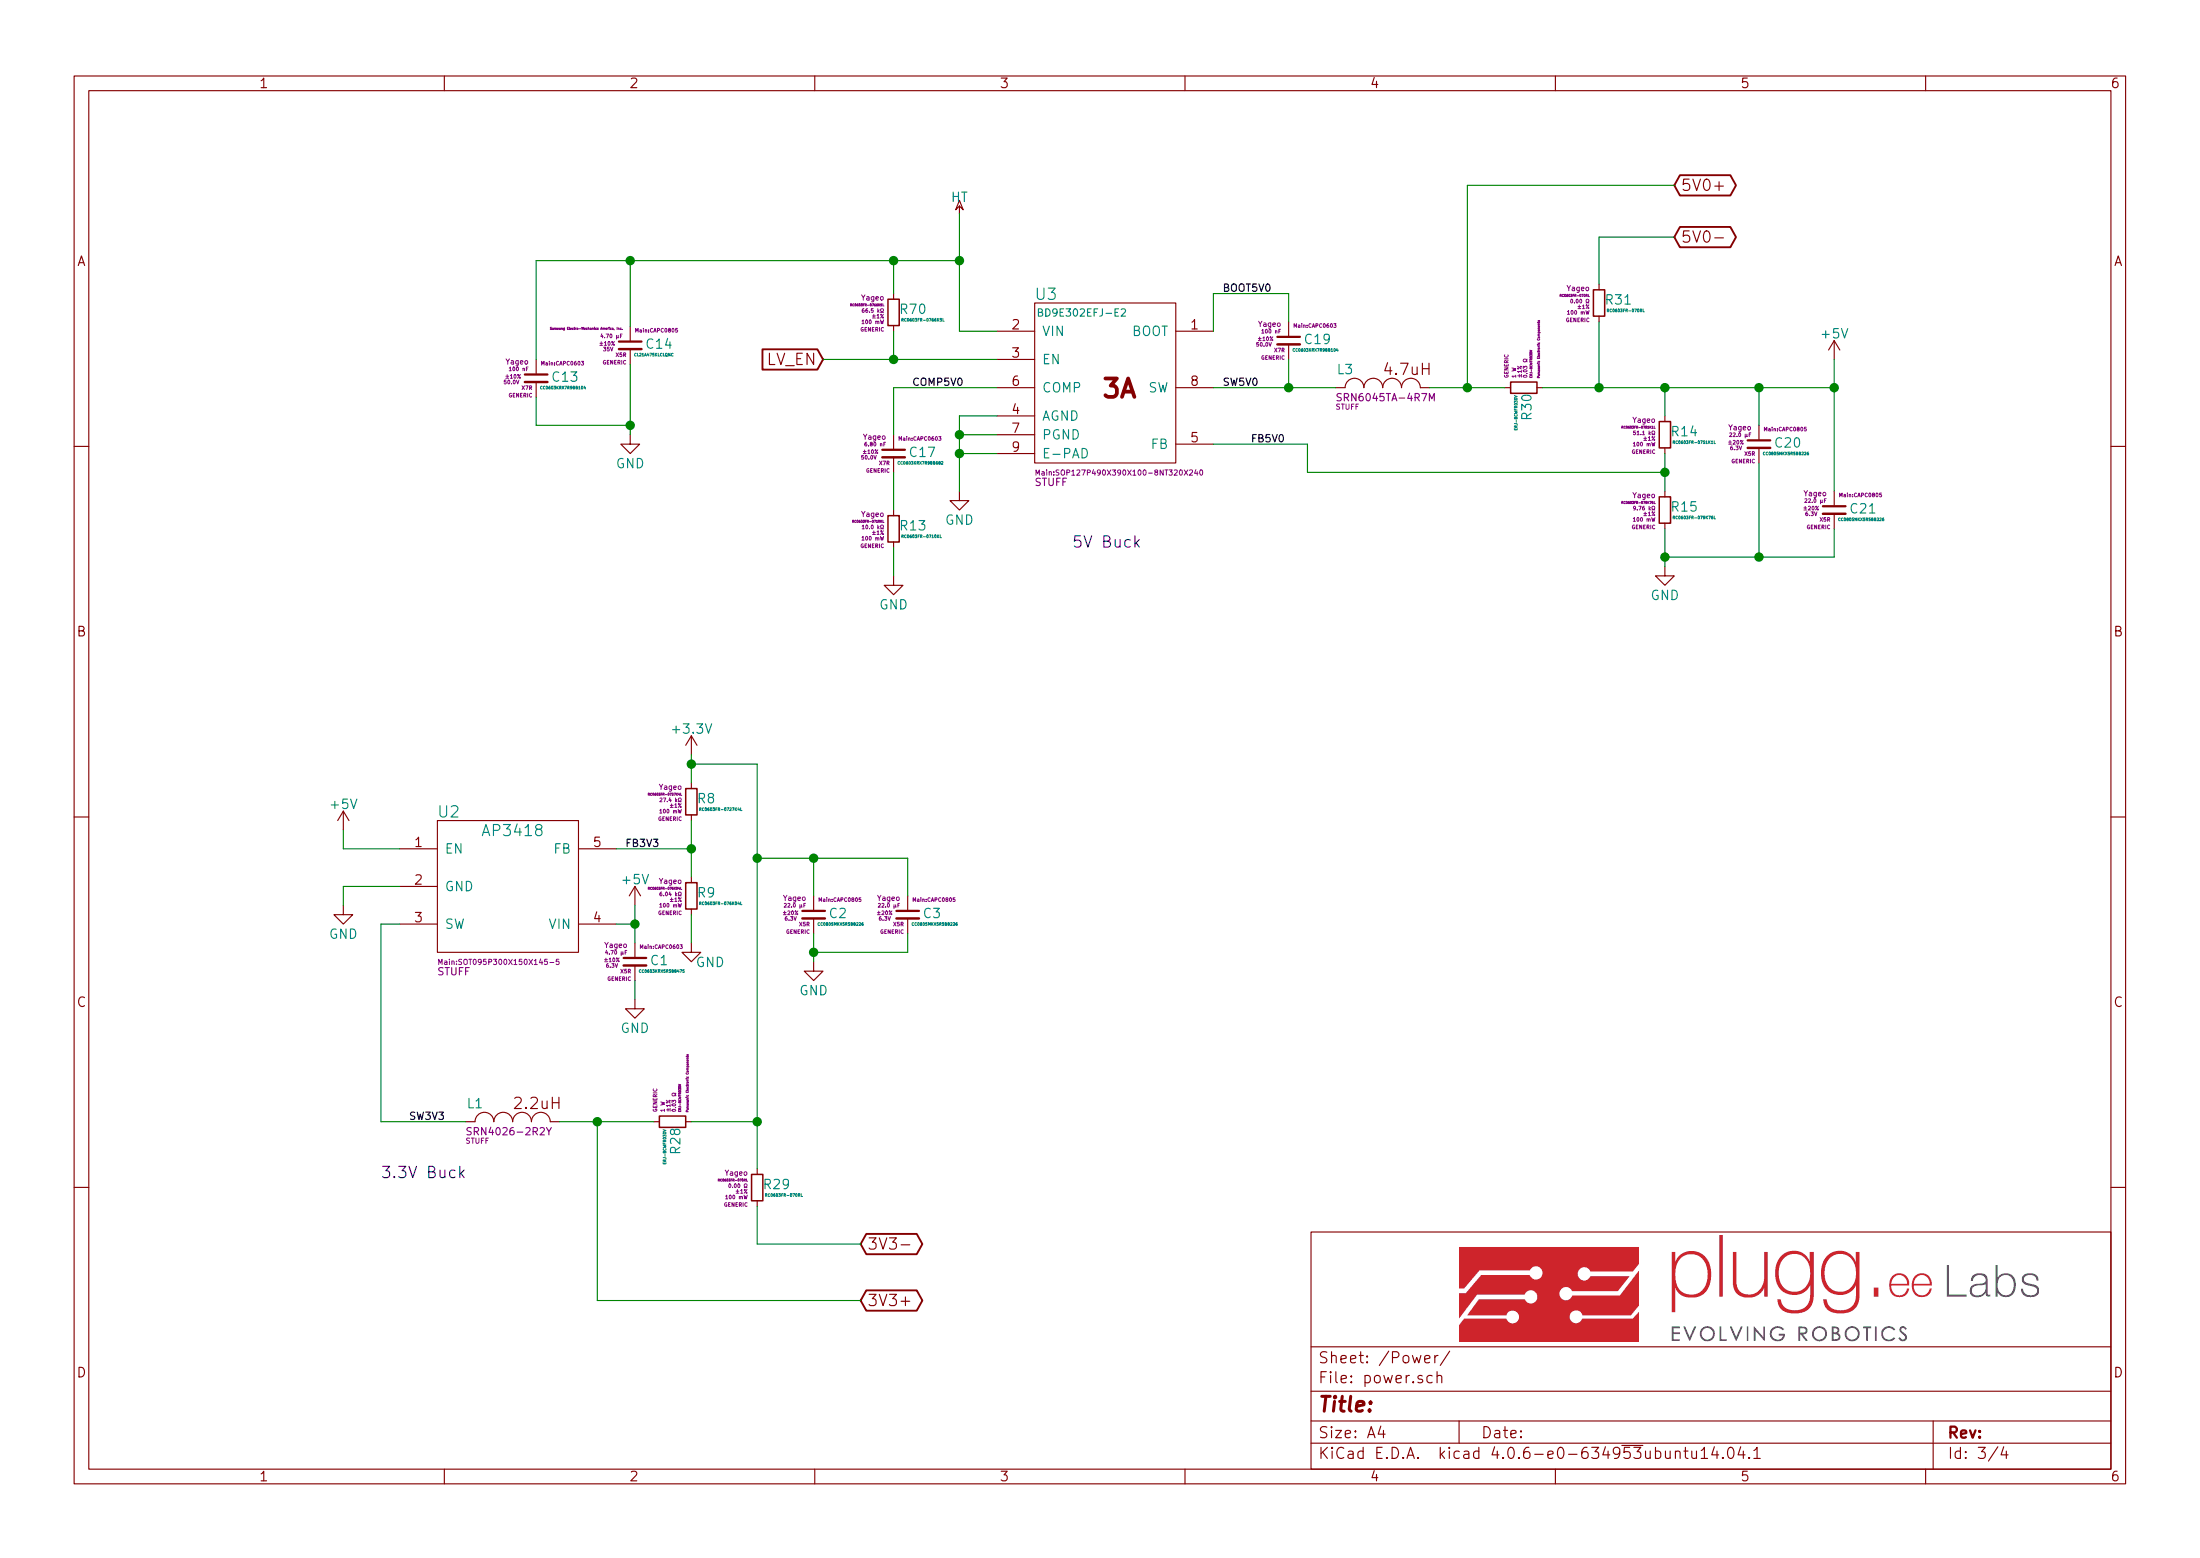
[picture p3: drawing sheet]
EESchema Schematic File Version 2
LIBS:power
LIBS:device
LIBS:analog
LIBS:connect
LIBS:microcontroller
LIBS:systems
LIBS:RoboPlatform
LIBS:inductors
LIBS:electromechanical
LIBS:devices
LIBS:datastorage
LIBS:mem
LIBS:cap_smd
LIBS:res_smd
LIBS:cap_smd_extra
LIBS:res_smd_extra
LIBS:R1000AX-cache
EELAYER 25 0
EELAYER END
$Descr A4 11693 8268
encoding utf-8
Sheet 3 4
Title ""
Date ""
Rev ""
Comp ""
Comment1 ""
Comment2 ""
Comment3 ""
Comment4 ""
$EndDescr
$Comp
L AP3418 U2
U 1 1
P 2725 4700
F 0 "U2" H 2325 5100 60  0000 L CNN
F 1 "AP3418" H 2725 5000 59  0000 C CNN
F 2 "Main:SOT095P300X150X145-5" H 2325 4300 28  0000 L CNN
F 3 "" H 2525 5150 60  0000 C CNN
F 4 "Diodes Incorporated" H 2325 5300 60  0001 L CNN "Manufacturer"
F 5 "AP3418KTR-G1" H 2325 5200 60  0001 L CNN "MPN"
F 6 "STUFF" H 2325 4250 39  0000 L CNN "SKU"
	1    2725 4700
	1    0    0    -1  
$EndComp
$Comp
L +5V #PWR142
U 1 1
P 1825 4400
F 0 "#PWR142" H 1825 4250 50  0001 C CNN
F 1 "+5V" H 1825 4540 50  0000 C CNN
F 2 "" H 1825 4400 50  0000 C CNN
F 3 "" H 1825 4400 50  0000 C CNN
	1    1825 4400
	1    0    0    -1  
$EndComp
$Comp
L +5V #PWR145
U 1 1
P 3375 4800
F 0 "#PWR145" H 3375 4650 50  0001 C CNN
F 1 "+5V" H 3375 4940 50  0000 C CNN
F 2 "" H 3375 4800 50  0000 C CNN
F 3 "" H 3375 4800 50  0000 C CNN
	1    3375 4800
	1    0    0    -1  
$EndComp
$Comp
L GND #PWR143
U 1 1
P 1825 4800
F 0 "#PWR143" H 1825 4550 50  0001 C CNN
F 1 "GND" H 1825 4650 50  0000 C CNN
F 2 "" H 1825 4800 50  0000 C CNN
F 3 "" H 1825 4800 50  0000 C CNN
	1    1825 4800
	1    0    0    -1  
$EndComp
$Comp
L +3.3V #PWR147
U 1 1
P 3675 4000
F 0 "#PWR147" H 3675 3850 50  0001 C CNN
F 1 "+3.3V" H 3675 4140 50  0000 C CNN
F 2 "" H 3675 4000 50  0000 C CNN
F 3 "" H 3675 4000 50  0000 C CNN
	1    3675 4000
	1    0    0    -1  
$EndComp
$Comp
L GND #PWR148
U 1 1
P 3675 5000
F 0 "#PWR148" H 3675 4750 50  0001 C CNN
F 1 "GND" H 3775 4900 50  0000 C CNN
F 2 "" H 3675 5000 50  0000 C CNN
F 3 "" H 3675 5000 50  0000 C CNN
	1    3675 5000
	1    0    0    -1  
$EndComp
$Comp
L GND #PWR149
U 1 1
P 4325 5100
F 0 "#PWR149" H 4325 4850 50  0001 C CNN
F 1 "GND" H 4325 4950 50  0000 C CNN
F 2 "" H 4325 5100 50  0000 C CNN
F 3 "" H 4325 5100 50  0000 C CNN
	1    4325 5100
	1    0    0    -1  
$EndComp
$Comp
L GND #PWR146
U 1 1
P 3375 5300
F 0 "#PWR146" H 3375 5050 50  0001 C CNN
F 1 "GND" H 3375 5150 50  0000 C CNN
F 2 "" H 3375 5300 50  0000 C CNN
F 3 "" H 3375 5300 50  0000 C CNN
	1    3375 5300
	1    0    0    -1  
$EndComp
$Comp
L INDUCTOR_SRN4026-2R2Y L1
U 1 1
P 2725 5950
F 0 "L1" H 2525 6050 50  0000 C CNN
F 1 "INDUCTOR_SRN4026-2R2Y" H 2975 6150 50  0001 C CNN
F 2 "Main:INDP400400X250" H 2475 5800 50  0001 L CNN
F 3 "" H 2725 6050 50  0000 C CNN
F 4 "Bourns Inc." H 2475 6250 60  0001 L CNN "Manufacturer"
F 5 "SRN4026-2R2Y" H 2475 5900 39  0000 L CNN "MPN"
F 6 "STUFF" H 2475 5850 28  0000 L CNN "SKU"
	1    2725 5950
	1    0    0    -1  
$EndComp
Text Label 3325 4500 0    39   ~ 0
FB3V3
Text Label 2175 5950 0    39   ~ 0
SW3V3
$Comp
L BD9E302EFJ-E2 U3
U 1 1
P 5900 2050
F 0 "U3" H 5500 2550 60  0000 L CNN
F 1 "BD9E302EFJ-E2" H 5750 2450 39  0000 C CNN
F 2 "Main:SOP127P490X390X100-8NT320X240" H 5500 1600 28  0000 L CNN
F 3 "" H 5700 2500 60  0000 C CNN
F 4 "Rohm Semiconductor" H 5500 2750 60  0001 L CNN "Manufacturer"
F 5 "BD9E302EFJ-E2" H 5500 2650 60  0001 L CNN "MPN"
F 6 "STUFF" H 5500 1550 39  0000 L CNN "SKU"
	1    5900 2050
	1    0    0    -1  
$EndComp
Text Notes 2025 6250 0    60   ~ 0
3.3V Buck
$Comp
L GND #PWR152
U 1 1
P 5100 2600
F 0 "#PWR152" H 5100 2350 50  0001 C CNN
F 1 "GND" H 5100 2450 50  0000 C CNN
F 2 "" H 5100 2600 50  0000 C CNN
F 3 "" H 5100 2600 50  0000 C CNN
	1    5100 2600
	1    0    0    -1  
$EndComp
$Comp
L INDUCTOR_SRN6045TA-4R7M L3
U 1 1
P 7350 2050
F 0 "L3" H 7150 2150 50  0000 C CNN
F 1 "INDUCTOR_SRN6045TA-4R7M" H 7100 2250 50  0001 L CNN
F 2 "Main:INDP600600X420" H 7100 1900 50  0001 L CNN
F 3 "" H 7350 2150 50  0000 C CNN
F 4 "Bourns Inc." H 7100 2350 60  0001 L CNN "Manufacturer"
F 5 "SRN6045TA-4R7M" H 7100 2000 39  0000 L CNN "MPN"
F 6 "STUFF" H 7100 1950 28  0000 L CNN "SKU"
	1    7350 2050
	1    0    0    -1  
$EndComp
$Comp
L GND #PWR153
U 1 1
P 8850 3000
F 0 "#PWR153" H 8850 2750 50  0001 C CNN
F 1 "GND" H 8850 2850 50  0000 C CNN
F 2 "" H 8850 3000 50  0000 C CNN
F 3 "" H 8850 3000 50  0000 C CNN
	1    8850 3000
	1    0    0    -1  
$EndComp
Text Label 6650 2350 0    39   ~ 0
FB5V0
Text Label 6500 1550 0    39   ~ 0
BOOT5V0
$Comp
L GND #PWR144
U 1 1
P 3350 2300
F 0 "#PWR144" H 3350 2050 50  0001 C CNN
F 1 "GND" H 3350 2150 50  0000 C CNN
F 2 "" H 3350 2300 50  0000 C CNN
F 3 "" H 3350 2300 50  0000 C CNN
	1    3350 2300
	1    0    0    -1  
$EndComp
$Comp
L GND #PWR150
U 1 1
P 4750 3050
F 0 "#PWR150" H 4750 2800 50  0001 C CNN
F 1 "GND" H 4750 2900 50  0000 C CNN
F 2 "" H 4750 3050 50  0000 C CNN
F 3 "" H 4750 3050 50  0000 C CNN
	1    4750 3050
	1    0    0    -1  
$EndComp
Text Label 4850 2050 0    39   ~ 0
COMP5V0
Text Notes 5700 2900 0    60   ~ 0
5V Buck
$Comp
L +5V #PWR154
U 1 1
P 9750 1900
F 0 "#PWR154" H 9750 1750 50  0001 C CNN
F 1 "+5V" H 9750 2040 50  0000 C CNN
F 2 "" H 9750 1900 50  0000 C CNN
F 3 "" H 9750 1900 50  0000 C CNN
	1    9750 1900
	1    0    0    -1  
$EndComp
Text Label 6500 2050 0    39   ~ 0
SW5V0
Text GLabel 4575 6900 2    60   BiDi ~ 0
3V3+
Text GLabel 4575 6600 2    60   BiDi ~ 0
3V3-
Text GLabel 8900 975  2    60   BiDi ~ 0
5V0+
Text GLabel 8900 1250 2    60   BiDi ~ 0
5V0-
Text GLabel 4375 1900 0    60   Input ~ 0
LV_EN
$Comp
L RC0603FR-076K04L R9
U 1 1
P 3675 4750
F 0 "R9" H 3705 4770 50  0000 L CNN
F 1 "RC0603FR-076K04L" H 3715 4710 15  0000 L CNN
F 2 "Main:RESC0603" H 3775 4675 10  0001 C CNN
F 3 "" H 3705 4770 50  0000 C CNN
F 4 "Yageo" H 3625 4830 28  0000 R CNN "Manufacturer"
F 5 "RC0603FR-076K04L" H 3625 4790 12  0000 R CNN "MPN"
F 6 "GENERIC" H 3625 4660 20  0000 R CNN "SKU"
F 7 "6.04 kΩ" H 3625 4760 20  0000 R CNN "Res"
F 8 "±1%" H 3625 4730 20  0000 R CNN "Tol"
F 9 "100 mW" H 3625 4700 20  0000 R CNN "Pwr"
	1    3675 4750
	1    0    0    -1  
$EndComp
$Comp
L RC0603FR-0727K4L R8
U 1 1
P 3675 4250
F 0 "R8" H 3705 4270 50  0000 L CNN
F 1 "RC0603FR-0727K4L" H 3715 4210 15  0000 L CNN
F 2 "Main:RESC0603" H 3775 4175 10  0001 C CNN
F 3 "" H 3705 4270 50  0000 C CNN
F 4 "Yageo" H 3625 4330 28  0000 R CNN "Manufacturer"
F 5 "RC0603FR-0727K4L" H 3625 4290 12  0000 R CNN "MPN"
F 6 "GENERIC" H 3625 4160 20  0000 R CNN "SKU"
F 7 "27.4 kΩ" H 3625 4260 20  0000 R CNN "Res"
F 8 "±1%" H 3625 4230 20  0000 R CNN "Tol"
F 9 "100 mW" H 3625 4200 20  0000 R CNN "Pwr"
	1    3675 4250
	1    0    0    -1  
$EndComp
$Comp
L RC0603FR-070RL R29
U 1 1
P 4025 6300
F 0 "R29" H 4055 6320 50  0000 L CNN
F 1 "RC0603FR-070RL" H 4065 6260 15  0000 L CNN
F 2 "Main:RESC0603" H 4125 6225 10  0001 C CNN
F 3 "" H 4055 6320 50  0000 C CNN
F 4 "Yageo" H 3975 6380 28  0000 R CNN "Manufacturer"
F 5 "RC0603FR-070RL" H 3975 6340 12  0000 R CNN "MPN"
F 6 "GENERIC" H 3975 6210 20  0000 R CNN "SKU"
F 7 "0.00 Ω" H 3975 6310 20  0000 R CNN "Res"
F 8 "±1%" H 3975 6280 20  0000 R CNN "Tol"
F 9 "100 mW" H 3975 6250 20  0000 R CNN "Pwr"
	1    4025 6300
	1    0    0    -1  
$EndComp
$Comp
L CC0805MKX5R5BB226 C2
U 1 1
P 4325 4850
F 0 "C2" H 4405 4860 50  0000 L CNN
F 1 "CC0805MKX5R5BB226" H 4345 4800 15  0000 L CNN
F 2 "Main:CAPC0805" H 4465 4930 20  0000 C CNN
F 3 "" H 4355 4870 50  0000 C CNN
F 4 "Yageo" H 4285 4940 28  0000 R CNN "Manufacturer"
F 5 "CC0805MKX5R5BB226" H 4545 4770 12  0001 R CNN "MPN"
F 6 "GENERIC" H 4305 4760 20  0000 R CNN "SKU"
F 7 "22.0 µF" H 4285 4900 20  0000 R CNN "C"
F 8 "±20%" H 4245 4860 20  0000 R CNN "Tol"
F 9 "6.3V" H 4235 4830 20  0000 R CNN "Vmax"
F 10 "X5R" H 4305 4800 20  0000 R CNN "Type"
	1    4325 4850
	1    0    0    -1  
$EndComp
$Comp
L CC0805MKX5R5BB226 C3
U 1 1
P 4825 4850
F 0 "C3" H 4905 4860 50  0000 L CNN
F 1 "CC0805MKX5R5BB226" H 4845 4800 15  0000 L CNN
F 2 "Main:CAPC0805" H 4965 4930 20  0000 C CNN
F 3 "" H 4855 4870 50  0000 C CNN
F 4 "Yageo" H 4785 4940 28  0000 R CNN "Manufacturer"
F 5 "CC0805MKX5R5BB226" H 5045 4770 12  0001 R CNN "MPN"
F 6 "GENERIC" H 4805 4760 20  0000 R CNN "SKU"
F 7 "22.0 µF" H 4785 4900 20  0000 R CNN "C"
F 8 "±20%" H 4745 4860 20  0000 R CNN "Tol"
F 9 "6.3V" H 4735 4830 20  0000 R CNN "Vmax"
F 10 "X5R" H 4805 4800 20  0000 R CNN "Type"
	1    4825 4850
	1    0    0    -1  
$EndComp
$Comp
L CC0603KRX5R5BB475 C1
U 1 1
P 3375 5100
F 0 "C1" H 3455 5110 50  0000 L CNN
F 1 "CC0603KRX5R5BB475" H 3395 5050 15  0000 L CNN
F 2 "Main:CAPC0603" H 3515 5180 20  0000 C CNN
F 3 "" H 3405 5120 50  0000 C CNN
F 4 "Yageo" H 3335 5190 28  0000 R CNN "Manufacturer"
F 5 "CC0603KRX5R5BB475" H 3595 5020 12  0001 R CNN "MPN"
F 6 "GENERIC" H 3355 5010 20  0000 R CNN "SKU"
F 7 "4.70 µF" H 3335 5150 20  0000 R CNN "C"
F 8 "±10%" H 3295 5110 20  0000 R CNN "Tol"
F 9 "6.3V" H 3285 5080 20  0000 R CNN "Vmax"
F 10 "X5R" H 3355 5050 20  0000 R CNN "Type"
	1    3375 5100
	1    0    0    -1  
$EndComp
$Comp
L CC0603KRX7R9BB104 C13
U 1 1
P 2850 2000
F 0 "C13" H 2930 2010 50  0000 L CNN
F 1 "CC0603KRX7R9BB104" H 2870 1950 15  0000 L CNN
F 2 "Main:CAPC0603" H 2990 2080 20  0000 C CNN
F 3 "" H 2880 2020 50  0000 C CNN
F 4 "Yageo" H 2810 2090 28  0000 R CNN "Manufacturer"
F 5 "CC0603KRX7R9BB104" H 3070 1920 12  0001 R CNN "MPN"
F 6 "GENERIC" H 2830 1910 20  0000 R CNN "SKU"
F 7 "100 nF" H 2810 2050 20  0000 R CNN "C"
F 8 "±10%" H 2770 2010 20  0000 R CNN "Tol"
F 9 "50.0V" H 2760 1980 20  0000 R CNN "Vmax"
F 10 "X7R" H 2830 1950 20  0000 R CNN "Type"
	1    2850 2000
	1    0    0    -1  
$EndComp
$Comp
L CC0603KRX7R9BB682 C17
U 1 1
P 4750 2400
F 0 "C17" H 4830 2410 50  0000 L CNN
F 1 "CC0603KRX7R9BB682" H 4770 2350 15  0000 L CNN
F 2 "Main:CAPC0603" H 4890 2480 20  0000 C CNN
F 3 "" H 4780 2420 50  0000 C CNN
F 4 "Yageo" H 4710 2490 28  0000 R CNN "Manufacturer"
F 5 "CC0603KRX7R9BB682" H 4970 2320 12  0001 R CNN "MPN"
F 6 "GENERIC" H 4730 2310 20  0000 R CNN "SKU"
F 7 "6.80 nF" H 4710 2450 20  0000 R CNN "C"
F 8 "±10%" H 4670 2410 20  0000 R CNN "Tol"
F 9 "50.0V" H 4660 2380 20  0000 R CNN "Vmax"
F 10 "X7R" H 4730 2350 20  0000 R CNN "Type"
	1    4750 2400
	1    0    0    -1  
$EndComp
$Comp
L RC0603FR-0710KL R13
U 1 1
P 4750 2800
F 0 "R13" H 4780 2820 50  0000 L CNN
F 1 "RC0603FR-0710KL" H 4790 2760 15  0000 L CNN
F 2 "Main:RESC0603" H 4850 2725 10  0001 C CNN
F 3 "" H 4780 2820 50  0000 C CNN
F 4 "Yageo" H 4700 2880 28  0000 R CNN "Manufacturer"
F 5 "RC0603FR-0710KL" H 4700 2840 12  0000 R CNN "MPN"
F 6 "GENERIC" H 4700 2710 20  0000 R CNN "SKU"
F 7 "10.0 kΩ" H 4700 2810 20  0000 R CNN "Res"
F 8 "±1%" H 4700 2780 20  0000 R CNN "Tol"
F 9 "100 mW" H 4700 2750 20  0000 R CNN "Pwr"
	1    4750 2800
	1    0    0    -1  
$EndComp
$Comp
L CC0603KRX7R9BB104 C19
U 1 1
P 6850 1800
F 0 "C19" H 6930 1810 50  0000 L CNN
F 1 "CC0603KRX7R9BB104" H 6870 1750 15  0000 L CNN
F 2 "Main:CAPC0603" H 6990 1880 20  0000 C CNN
F 3 "" H 6880 1820 50  0000 C CNN
F 4 "Yageo" H 6810 1890 28  0000 R CNN "Manufacturer"
F 5 "CC0603KRX7R9BB104" H 7070 1720 12  0001 R CNN "MPN"
F 6 "GENERIC" H 6830 1710 20  0000 R CNN "SKU"
F 7 "100 nF" H 6810 1850 20  0000 R CNN "C"
F 8 "±10%" H 6770 1810 20  0000 R CNN "Tol"
F 9 "50.0V" H 6760 1780 20  0000 R CNN "Vmax"
F 10 "X7R" H 6830 1750 20  0000 R CNN "Type"
	1    6850 1800
	1    0    0    -1  
$EndComp
$Comp
L CL21A475KLCLQNC C14
U 1 1
P 3350 1825
F 0 "C14" H 3430 1835 50  0000 L CNN
F 1 "CL21A475KLCLQNC" H 3370 1775 15  0000 L CNN
F 2 "Main:CAPC0805" H 3490 1905 20  0000 C CNN
F 3 "" H 3380 1845 50  0000 C CNN
F 4 "Samsung Electro-Mechanics America, Inc." H 3310 1915 12  0000 R CNN "Manufacturer"
F 5 "CL21A475KLCLQNC" H 3570 1745 12  0001 R CNN "MPN"
F 6 "GENERIC" H 3330 1735 20  0000 R CNN "SKU"
F 7 "4.70 µF" H 3310 1875 20  0000 R CNN "C"
F 8 "±10%" H 3270 1835 20  0000 R CNN "Tol"
F 9 "35V" H 3260 1805 20  0000 R CNN "Vmax"
F 10 "X5R" H 3330 1775 20  0000 R CNN "Type"
	1    3350 1825
	1    0    0    -1  
$EndComp
$Comp
L CC0805MKX5R5BB226 C20
U 1 1
P 9350 2350
F 0 "C20" H 9430 2360 50  0000 L CNN
F 1 "CC0805MKX5R5BB226" H 9370 2300 15  0000 L CNN
F 2 "Main:CAPC0805" H 9490 2430 20  0000 C CNN
F 3 "" H 9380 2370 50  0000 C CNN
F 4 "Yageo" H 9310 2440 28  0000 R CNN "Manufacturer"
F 5 "CC0805MKX5R5BB226" H 9570 2270 12  0001 R CNN "MPN"
F 6 "GENERIC" H 9330 2260 20  0000 R CNN "SKU"
F 7 "22.0 µF" H 9310 2400 20  0000 R CNN "C"
F 8 "±20%" H 9270 2360 20  0000 R CNN "Tol"
F 9 "6.3V" H 9260 2330 20  0000 R CNN "Vmax"
F 10 "X5R" H 9330 2300 20  0000 R CNN "Type"
	1    9350 2350
	1    0    0    -1  
$EndComp
$Comp
L CC0805MKX5R5BB226 C21
U 1 1
P 9750 2700
F 0 "C21" H 9830 2710 50  0000 L CNN
F 1 "CC0805MKX5R5BB226" H 9770 2650 15  0000 L CNN
F 2 "Main:CAPC0805" H 9890 2780 20  0000 C CNN
F 3 "" H 9780 2720 50  0000 C CNN
F 4 "Yageo" H 9710 2790 28  0000 R CNN "Manufacturer"
F 5 "CC0805MKX5R5BB226" H 9970 2620 12  0001 R CNN "MPN"
F 6 "GENERIC" H 9730 2610 20  0000 R CNN "SKU"
F 7 "22.0 µF" H 9710 2750 20  0000 R CNN "C"
F 8 "±20%" H 9670 2710 20  0000 R CNN "Tol"
F 9 "6.3V" H 9660 2680 20  0000 R CNN "Vmax"
F 10 "X5R" H 9730 2650 20  0000 R CNN "Type"
	1    9750 2700
	1    0    0    -1  
$EndComp
$Comp
L RC0603FR-070RL R31
U 1 1
P 8500 1600
F 0 "R31" H 8530 1620 50  0000 L CNN
F 1 "RC0603FR-070RL" H 8540 1560 15  0000 L CNN
F 2 "Main:RESC0603" H 8600 1525 10  0001 C CNN
F 3 "" H 8530 1620 50  0000 C CNN
F 4 "Yageo" H 8450 1680 28  0000 R CNN "Manufacturer"
F 5 "RC0603FR-070RL" H 8450 1640 12  0000 R CNN "MPN"
F 6 "GENERIC" H 8450 1510 20  0000 R CNN "SKU"
F 7 "0.00 Ω" H 8450 1610 20  0000 R CNN "Res"
F 8 "±1%" H 8450 1580 20  0000 R CNN "Tol"
F 9 "100 mW" H 8450 1550 20  0000 R CNN "Pwr"
	1    8500 1600
	1    0    0    -1  
$EndComp
$Comp
L RC0603FR-079K76L R15
U 1 1
P 8850 2700
F 0 "R15" H 8880 2720 50  0000 L CNN
F 1 "RC0603FR-079K76L" H 8890 2660 15  0000 L CNN
F 2 "Main:RESC0603" H 8950 2625 10  0001 C CNN
F 3 "" H 8880 2720 50  0000 C CNN
F 4 "Yageo" H 8800 2780 28  0000 R CNN "Manufacturer"
F 5 "RC0603FR-079K76L" H 8800 2740 12  0000 R CNN "MPN"
F 6 "GENERIC" H 8800 2610 20  0000 R CNN "SKU"
F 7 "9.76 kΩ" H 8800 2710 20  0000 R CNN "Res"
F 8 "±1%" H 8800 2680 20  0000 R CNN "Tol"
F 9 "100 mW" H 8800 2650 20  0000 R CNN "Pwr"
	1    8850 2700
	1    0    0    -1  
$EndComp
$Comp
L RC0603FR-0751K1L R14
U 1 1
P 8850 2300
F 0 "R14" H 8880 2320 50  0000 L CNN
F 1 "RC0603FR-0751K1L" H 8890 2260 15  0000 L CNN
F 2 "Main:RESC0603" H 8950 2225 10  0001 C CNN
F 3 "" H 8880 2320 50  0000 C CNN
F 4 "Yageo" H 8800 2380 28  0000 R CNN "Manufacturer"
F 5 "RC0603FR-0751K1L" H 8800 2340 12  0000 R CNN "MPN"
F 6 "GENERIC" H 8800 2210 20  0000 R CNN "SKU"
F 7 "51.1 kΩ" H 8800 2310 20  0000 R CNN "Res"
F 8 "±1%" H 8800 2280 20  0000 R CNN "Tol"
F 9 "100 mW" H 8800 2250 20  0000 R CNN "Pwr"
	1    8850 2300
	1    0    0    -1  
$EndComp
$Comp
L ERJ-8CWFR030V R28
U 1 1
P 3575 5950
F 0 "R28" H 3605 5970 50  0000 L CNN
F 1 "ERJ-8CWFR030V" H 3615 5910 15  0000 L CNN
F 2 "Main:RESC1206" H 3675 5875 10  0001 C CNN
F 3 "" H 3605 5970 50  0000 C CNN
F 4 "Panasonic Electronic Components" H 3525 6030 12  0000 R CNN "Manufacturer"
F 5 "ERJ-8CWFR030V" H 3525 5990 12  0000 R CNN "MPN"
F 6 "GENERIC" H 3525 5860 20  0000 R CNN "SKU"
F 7 "0.03 Ω" H 3525 5960 20  0000 R CNN "Res"
F 8 "±1%" H 3525 5930 20  0000 R CNN "Tol"
F 9 "1 W" H 3525 5900 20  0000 R CNN "Pwr"
	1    3575 5950
	0    1    1    0   
$EndComp
$Comp
L ERJ-8CWFR030V R30
U 1 1
P 8100 2050
F 0 "R30" H 8130 2070 50  0000 L CNN
F 1 "ERJ-8CWFR030V" H 8140 2010 15  0000 L CNN
F 2 "Main:RESC1206" H 8200 1975 10  0001 C CNN
F 3 "" H 8130 2070 50  0000 C CNN
F 4 "Panasonic Electronic Components" H 8050 2130 12  0000 R CNN "Manufacturer"
F 5 "ERJ-8CWFR030V" H 8050 2090 12  0000 R CNN "MPN"
F 6 "GENERIC" H 8050 1960 20  0000 R CNN "SKU"
F 7 "0.03 Ω" H 8050 2060 20  0000 R CNN "Res"
F 8 "±1%" H 8050 2030 20  0000 R CNN "Tol"
F 9 "1 W" H 8050 2000 20  0000 R CNN "Pwr"
	1    8100 2050
	0    1    1    0   
$EndComp
$Comp
L HT #PWR151
U 1 1
P 5100 1125
F 0 "#PWR151" H 5100 1245 50  0001 C CNN
F 1 "HT" H 5100 1215 50  0000 C CNN
F 2 "" H 5100 1125 50  0000 C CNN
F 3 "" H 5100 1125 50  0000 C CNN
	1    5100 1125
	1    0    0    -1  
$EndComp
$Comp
L RC0603FR-0766K5L R70
U 1 1
P 4750 1650
F 0 "R70" H 4780 1670 50  0000 L CNN
F 1 "RC0603FR-0766K5L" H 4790 1610 15  0000 L CNN
F 2 "Main:RESC0603" H 4850 1575 10  0001 C CNN
F 3 "" H 4780 1670 50  0000 C CNN
F 4 "Yageo" H 4700 1730 28  0000 R CNN "Manufacturer"
F 5 "RC0603FR-0766K5L" H 4700 1690 12  0000 R CNN "MPN"
F 6 "GENERIC" H 4700 1560 20  0000 R CNN "SKU"
F 7 "66.5 kΩ" H 4700 1660 20  0000 R CNN "Res"
F 8 "±1%" H 4700 1630 20  0000 R CNN "Tol"
F 9 "100 mW" H 4700 1600 20  0000 R CNN "Pwr"
	1    4750 1650
	1    0    0    -1  
$EndComp
Wire Wire Line
	3375 4800 3375 5000
Wire Wire Line
	3375 4900 3275 4900
Wire Wire Line
	1825 4500 2125 4500
Wire Wire Line
	1825 4800 1825 4700
Wire Wire Line
	1825 4700 2125 4700
Wire Wire Line
	1825 4400 1825 4500
Wire Wire Line
	3675 4000 3675 4150
Wire Wire Line
	3675 4350 3675 4650
Wire Wire Line
	3275 4500 3675 4500
Connection ~ 3675 4500
Wire Wire Line
	3675 5000 3675 4850
Wire Wire Line
	2125 4900 2025 4900
Wire Wire Line
	2025 4900 2025 5950
Wire Wire Line
	4025 4050 4025 6200
Wire Wire Line
	4025 4050 3675 4050
Connection ~ 3675 4050
Wire Wire Line
	4325 4950 4325 5100
Wire Wire Line
	4325 4750 4325 4550
Wire Wire Line
	4025 4550 4825 4550
Connection ~ 4025 4550
Wire Wire Line
	3375 5300 3375 5200
Connection ~ 3375 4900
Wire Wire Line
	2025 5950 2475 5950
Wire Wire Line
	4325 5050 4825 5050
Connection ~ 4325 5050
Connection ~ 4325 4550
Wire Wire Line
	4825 5050 4825 4950
Wire Wire Line
	4825 4550 4825 4750
Wire Wire Line
	5100 1750 5300 1750
Wire Wire Line
	5100 2200 5100 2600
Wire Wire Line
	5100 2200 5300 2200
Wire Wire Line
	5300 2300 5100 2300
Connection ~ 5100 2300
Wire Wire Line
	5300 2400 5100 2400
Connection ~ 5100 2400
Wire Wire Line
	6450 2050 7100 2050
Wire Wire Line
	8850 2050 8850 2200
Wire Wire Line
	8200 2050 9750 2050
Wire Wire Line
	8850 2400 8850 2600
Wire Wire Line
	8850 2800 8850 3000
Wire Wire Line
	6450 2350 6950 2350
Wire Wire Line
	6950 2350 6950 2500
Wire Wire Line
	6950 2500 8850 2500
Connection ~ 8850 2500
Wire Wire Line
	9350 2050 9350 2250
Connection ~ 8850 2050
Wire Wire Line
	9350 2450 9350 2950
Wire Wire Line
	8850 2950 9750 2950
Connection ~ 8850 2950
Wire Wire Line
	9750 1900 9750 2600
Connection ~ 9350 2050
Wire Wire Line
	9750 2950 9750 2800
Connection ~ 9350 2950
Wire Wire Line
	6850 1900 6850 2050
Connection ~ 6850 2050
Wire Wire Line
	6450 1750 6450 1550
Wire Wire Line
	6450 1550 6850 1550
Wire Wire Line
	6850 1550 6850 1700
Wire Wire Line
	3350 1925 3350 2300
Wire Wire Line
	2850 2100 2850 2250
Wire Wire Line
	2850 2250 3350 2250
Connection ~ 3350 2250
Wire Wire Line
	2850 1375 2850 1900
Wire Wire Line
	4750 2300 4750 2050
Wire Wire Line
	4750 2050 5300 2050
Wire Wire Line
	4750 2900 4750 3050
Wire Wire Line
	4750 2700 4750 2500
Connection ~ 9750 2050
Wire Wire Line
	2975 5950 3475 5950
Wire Wire Line
	4025 5950 3675 5950
Connection ~ 4025 5950
Wire Wire Line
	3175 5950 3175 6900
Wire Wire Line
	3175 6900 4575 6900
Connection ~ 3175 5950
Wire Wire Line
	4025 6400 4025 6600
Wire Wire Line
	4025 6600 4575 6600
Wire Wire Line
	7600 2050 8000 2050
Wire Wire Line
	8500 1700 8500 2050
Connection ~ 8500 2050
Wire Wire Line
	8500 1500 8500 1250
Wire Wire Line
	8500 1250 8900 1250
Wire Wire Line
	8900 975  7800 975 
Wire Wire Line
	7800 975  7800 2050
Connection ~ 7800 2050
Wire Wire Line
	2850 1375 5100 1375
Wire Wire Line
	3350 1375 3350 1725
Connection ~ 3350 1375
Wire Wire Line
	5100 1125 5100 1750
Connection ~ 5100 1375
Wire Wire Line
	4750 1550 4750 1375
Connection ~ 4750 1375
Wire Wire Line
	4375 1900 5300 1900
Wire Wire Line
	4750 1900 4750 1750
Connection ~ 4750 1900
$EndSCHEMATC
